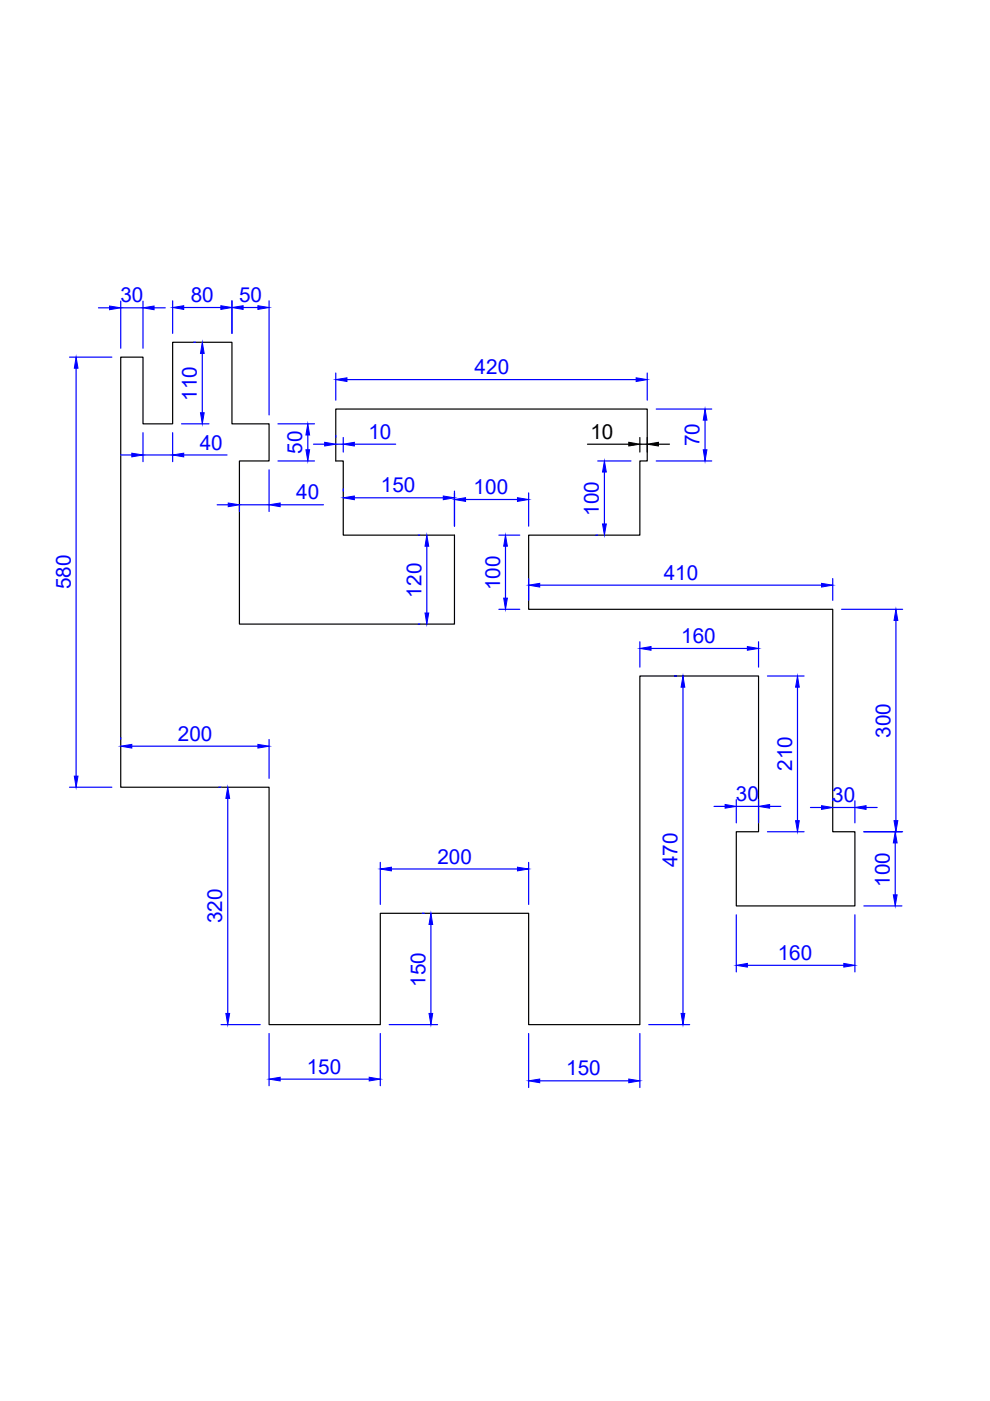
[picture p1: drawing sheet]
<svg xmlns="http://www.w3.org/2000/svg" width="210mm" height="297mm" viewBox="0 0 210 297" stroke-linecap="round" stroke-linejoin="round" font-family="sans-serif">
<!-- layer: 0 -->
<path d="M25.6 75.7h4.7v14.2h6.3v-17.3h12.6v17.3h7.9v7.8h-6.3v34.6h45.6v-18.8h-23.6v-15.8h-1.6v-11h66v11h-1.5v15.8h-23.6v15.7h64.5v47.1h4.7v15.8h-25.2v-15.8h4.7v-33h-25.1v73.9h-23.6v-23.6h-31.5v23.6h-23.5v-50.3h-31.5zM124.6 94.2h8.7M135.7 92.8v3M135.7 94.2h1.5M137.2 92.8v3M139.6 94.2h2.4" fill="none" stroke="#000" stroke-width=".25"/>
<g fill="none" stroke="#00f" stroke-width=".25">
<path d="M14.7 75.7h9M16.1 78.1v86.5M20.9 65.3h2.3M25.6 63.8v10M25.6 65.3h4.7M30.3 63.8v10M32.7 65.3h2.3M36.6 63.8v6.9M39 65.2h7.8M41 72.6h.5M42.9 74.9v12.6M49.2 63.8v6.9"/>
<path d="M51.5 65.2h3.2M57.1 63.8v24.2M71.2 79.1v5.7M137.2 79.1v5.7M25.6 96.5h2.3M30.3 91.7v6.2M30.3 96.5h6.3M36.6 91.7v6.2M38.5 89.9h5.8M39 96.5h9.1M57.1 99.6v8.8M58.9 97.7h7.8"/>
<path d="M58.9 89.9h7.8M65.3 92.2v3.2M66.5 94.2h2.3M71.2 92.3v.5M71.2 94.2h1.6M72.8 92.8v3M73.6 80.5h61.3M75.1 94.2h8.8M126.7 97.7h7.1M139.1 86.7h11.8M139.1 97.7h11.8M149.5 89.1v6.3"/>
<path d="M46 107h2.4M50.8 107.3v1.1M50.8 107h6.3M59.4 107h9.2M72.8 103.7v.4M75.1 105.5h18.9M88.6 113.5h.5M90.5 115.8v14.2M96.4 104.1v7.5M98.7 105.9h11M105.8 113.5h4.4M107.2 115.8v11"/>
<path d="M112.1 104.5v7.1M126.3 113.5h.4M128.2 100.1v11M88.6 132.3h.5M105.8 129.2h4.4M112.1 122.7v4.6M114.4 124.1h59.8M135.7 136.1v5.3M138 137.5h20.5M160.8 136.1v5.3M176.6 122.7v4.6M178.4 129.2h13"/>
<path d="M190 131.5v42.5M25.6 156.3v.5M27.9 158.2h26.8M57.1 156.8v8.2M142.9 143.3h.5M144.8 145.7v69.2M162.7 143.3h7.8M169.1 145.7v28.3M14.7 166.9h9M46.4 166.9h.5M48.3 169.3v45.6M151.4 171h2.3"/>
<path d="M156.1 169.6v4.9M156.1 171h4.7M160.8 169.6v4.9M162.7 176.3h7.8M163.2 171h2.4M171.8 171.2h2.4M176.6 169.3v.5M176.6 171.2h4.7M181.3 169.8v4.7M183.2 176.3h8.2M183.6 171.2h2.4M189.8 178.7v11"/>
<path d="M80.6 182.8v9M83 184.2h26.7M89.5 193.6h.4M91.4 196v18.9M112.1 182.8v9M156.1 194v12.1M181.3 194v12.1M183.2 192.1h8M46.9 217.2h8.3M57.1 219.1v11.1M80.6 219.1v11.1M82.5 217.2h10.3"/>
<path d="M112.1 219.1v11.5M135.7 219.1v11.5M137.5 217.2h8.7M158.5 204.7h20.4M59.4 228.8h18.9M114.4 229.2h18.9"/>
</g>
<g fill="#00f" stroke="#00f" stroke-width=".21">
<path d="M71.2 80.5l2.4-.4v.8z"/>
<path d="M134.9 80.1l2.3 .4-2.3 .4z"/>
<path d="M149.5 86.7l.4 2.4h-.8z"/>
<path d="M149.1 95.4h.8l-.4 2.3z"/>
<path d="M72.8 105.5l2.3-.3v.7z"/>
<path d="M94 105.2l2.4 .3-2.4 .4z"/>
<path d="M96.4 105.9l2.3-.4v.8z"/>
<path d="M109.7 105.5l2.4 .4-2.4 .4z"/>
<path d="M128.2 97.7l.4 2.4h-.9z"/>
<path d="M127.7 111.1h.9l-.4 2.4z"/>
<path d="M90.5 113.5l.4 2.3h-.8z"/>
<path d="M90.1 130h.8l-.4 2.3z"/>
<path d="M107.2 113.5l.4 2.3h-.8z"/>
<path d="M106.8 126.8h.8l-.4 2.4z"/>
<path d="M112.1 124.1l2.3-.4v.8z"/>
<path d="M174.2 123.7l2.4 .4-2.4 .4z"/>
<path d="M190 129.2l.4 2.3h-.8z"/>
<path d="M189.6 174h.8l-.4 2.3z"/>
<path d="M189.4 189.7h.8l-.4 2.4z"/>
<path d="M189.8 176.3l.4 2.4h-.8z"/>
<path d="M156.1 204.7l2.4-.4v.7z"/>
<path d="M178.9 204.3l2.4 .4-2.4 .3z"/>
<path d="M160.8 171l2.4-.4v.8z"/>
<path d="M153.7 170.6l2.4 .4-2.4 .4z"/>
<path d="M174.2 170.8l2.4 .4-2.4 .4z"/>
<path d="M181.3 171.2l2.3-.4v.8z"/>
<path d="M169.1 143.3l.4 2.4h-.8z"/>
<path d="M168.7 174h.8l-.4 2.3z"/>
<path d="M135.7 137.5l2.3-.4v.8z"/>
<path d="M158.5 137.1l2.3 .4-2.3 .4z"/>
<path d="M144.8 143.3l.4 2.4h-.8z"/>
<path d="M144.4 214.9h.8l-.4 2.3z"/>
<path d="M133.3 228.8l2.4 .4-2.4 .4z"/>
<path d="M112.1 229.2l2.3-.4v.8z"/>
<path d="M78.3 228.4l2.3 .4-2.3 .4z"/>
<path d="M57.1 228.8l2.3-.4v.8z"/>
<path d="M80.6 184.2l2.4-.3v.7z"/>
<path d="M109.7 183.9l2.4 .3-2.4 .4z"/>
<path d="M91.4 193.6l.3 2.4h-.7z"/>
<path d="M91 214.9h.7l-.3 2.3z"/>
<path d="M47.9 214.9h.8l-.4 2.3z"/>
<path d="M48.3 166.9l.4 2.4h-.8z"/>
<path d="M54.7 157.8l2.4 .4-2.4 .4z"/>
<path d="M25.6 158.2l2.3-.4v.8z"/>
<path d="M15.8 164.6h.7l-.4 2.3z"/>
<path d="M16.1 75.7l.4 2.4h-.7z"/>
<path d="M23.2 64.9l2.4 .4-2.4 .4z"/>
<path d="M30.3 65.3l2.4-.4v.8z"/>
<path d="M27.9 96.1l2.4 .4-2.4 .4z"/>
<path d="M36.6 96.5l2.4-.4v.8z"/>
<path d="M48.4 106.6l2.4 .4-2.4 .4z"/>
<path d="M57.1 107l2.3-.4v.8z"/>
<path d="M64.9 95.4h.7l-.3 2.3z"/>
<path d="M65.3 89.9l.3 2.3h-.7z"/>
<path d="M42.5 87.5h.8l-.4 2.4z"/>
<path d="M42.9 72.6l.4 2.3h-.8z"/>
<path d="M36.6 65.2l2.4-.4v.8z"/>
<path d="M46.8 64.8l2.4 .4-2.4 .4z"/>
<path d="M49.2 65.2l2.3-.4v.8z"/>
<path d="M54.7 64.8l2.4 .4-2.4 .4z"/>
<path d="M68.8 93.8l2.4 .4-2.4 .4z"/>
<path d="M72.8 94.2l2.3-.4v.8z"/>
</g>
<path d="M133.3 93.8l2.4 .4-2.4 .4zM137.2 94.2l2.4-.4v.8z" fill="#000" stroke="#000" stroke-width=".21"/>
<g font-size="4.4" fill="#00f">
<text x="25.5" y="64.1">30</text>
<text x="40.5" y="64.1">80</text>
<text x="50.7" y="64.1">50</text>
<text x="100.6" y="79.3">420</text>
<text x="41.7" y="85" transform="rotate(-90 41.7 85)">110</text>
<text x="42.4" y="95.3">40</text>
<text x="78.1" y="93">10</text>
<text x="148.3" y="94.7" transform="rotate(-90 148.3 94.7)">70</text>
<text x="64.1" y="96.2" transform="rotate(-90 64.1 96.2)">50</text>
<text x="62.8" y="105.9">40</text>
<text x="80.8" y="104.4">150</text>
<text x="100.4" y="104.8">100</text>
<text x="127" y="109.4" transform="rotate(-90 127 109.4)">100</text>
<text x="15" y="125" transform="rotate(-90 15 125)">580</text>
<text x="106" y="125.1" transform="rotate(-90 106 125.1)">100</text>
<text x="140.7" y="122.9">410</text>
<text x="89.4" y="126.7" transform="rotate(-90 89.4 126.7)">120</text>
<text x="144.4" y="136.3">160</text>
<text x="37.7" y="157.1">200</text>
<text x="188.8" y="156.4" transform="rotate(-90 188.8 156.4)">300</text>
<text x="167.9" y="163.5" transform="rotate(-90 167.9 163.5)">210</text>
<text x="156" y="169.8">30</text>
<text x="176.5" y="170">30</text>
<text x="92.7" y="183.1">200</text>
<text x="143.6" y="183.9" transform="rotate(-90 143.6 183.9)">470</text>
<text x="188.7" y="188" transform="rotate(-90 188.7 188)">100</text>
<text x="47.1" y="195.7" transform="rotate(-90 47.1 195.7)">320</text>
<text x="164.9" y="203.5">160</text>
<text x="90.2" y="209.2" transform="rotate(-90 90.2 209.2)">150</text>
<text x="65" y="227.6">150</text>
<text x="120.1" y="228">150</text>
</g>
<text font-size="4.4" x="125.2" y="93">10</text>
</svg>
